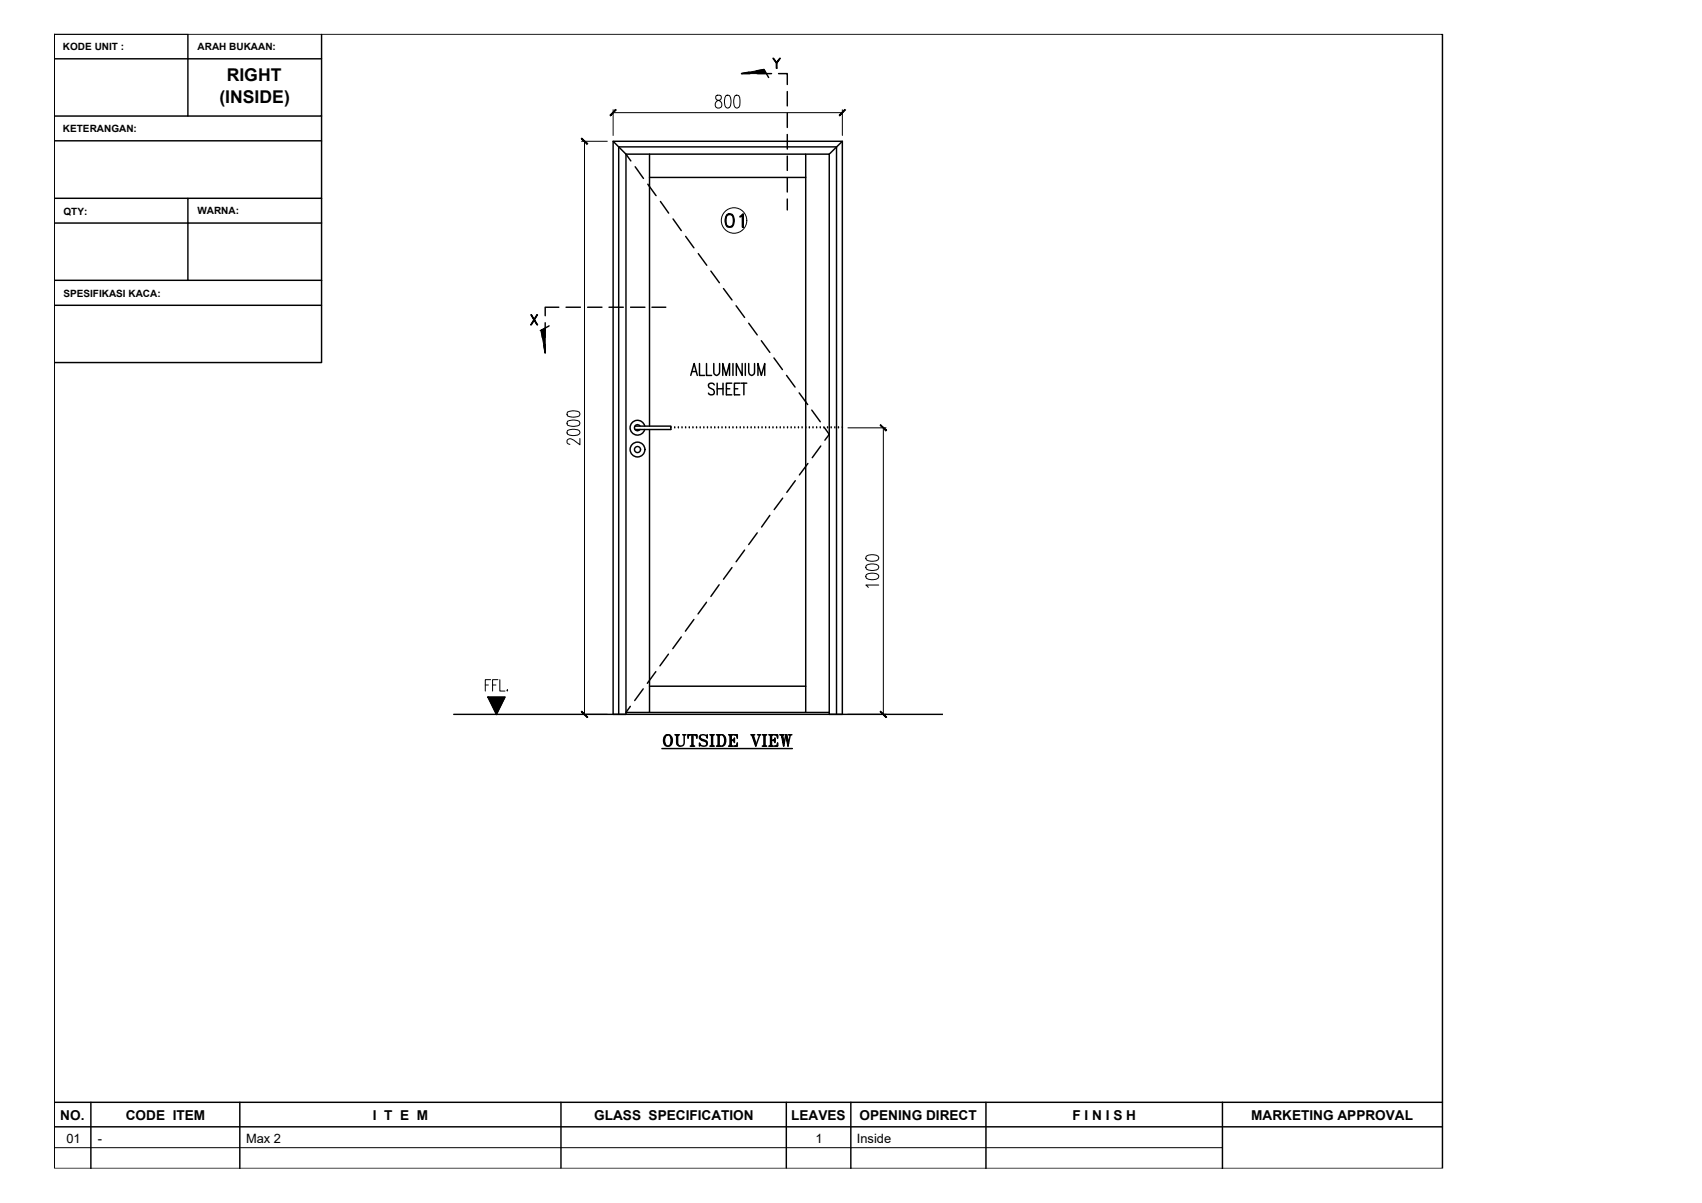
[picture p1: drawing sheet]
<svg xmlns="http://www.w3.org/2000/svg" width="297mm" height="210mm" viewBox="0 0 297 210" stroke-linecap="round" stroke-linejoin="round" font-family="sans-serif">
<!-- layer: 0 -->
<g fill="none" stroke="#000" stroke-width=".25">
<path d="M9.5 5.9h242.2v198h-242.2zM9.5 5.9h23.3v14.3h-23.3zM9.5 10.3h46.6M56.1 5.9v14.3h-23.3M9.5 24.6h46.6M9.5 38.9h46.6M32.8 34.6v14.3M56.1 20.2v14.4h-46.6M56.1 34.6v14.3M107 24.7l2.2 2.2 .9 1.2M110.9 29.1l1.4 2M113.1 32.1l1.4 2"/>
<path d="M113.4 26.9v47.5M113.4 31h27.2M115.3 35.2l1.4 2M117.5 38.2l1.4 2M140.6 26.9v97.4M147 24.7l-2.3 2.2M9.5 48.9h46.6M9.5 53.3h46.6M56.1 48.9v14.4h-46.6M119.7 41.2l1.4 2M121.9 44.3l1.4 2M124.1 47.3l1.4 2"/>
<path d="M126.3 50.3l1.4 2M128.5 53.4l1.4 2M130.7 56.4l1.5 2M132.9 59.5l1.5 2M110.8 74.4h6.3v.5h-6.3M111.7 74.3a.53 .53 0 0 0-.8-.1 .53 .53 0 0 0 0 .8 .53 .53 0 0 0 .8-.1M112.5 74.3a1.29 1.29 0 0 0-2-.7 1.29 1.29 0 0 0 0 2.1 1.29 1.29 0 0 0 2-.8M113.4 74.9v49.4M117.1 74.6h.1M117.8 74.6h.1M118.4 74.6h.1M119 74.6h.1"/>
<path d="M119.7 74.6h.1M120.3 74.6h.1M120.9 74.6h.1M121.6 74.6h.1M122.2 74.6h.1M122.8 74.6h.1M123.5 74.6h.1M124.1 74.6h.1M124.7 74.6h.1M125.4 74.6h.1M126 74.6h.1M126.6 74.6h.1"/>
<path d="M127.3 74.6h.1M127.9 74.6h.1M128.6 74.6h.1M129.2 74.6h.1M129.8 74.6h.1M130.5 74.6h.1M131.1 74.6h.1M131.7 74.6h.1M132.4 74.6h.1M133 74.6h.1M133.6 74.6h.1M134.3 74.6h.1"/>
<path d="M134.9 74.6h.1M135.1 62.5l1.5 2M135.5 74.6h.1M136.2 74.6h.1M136.8 74.6h.1M137.3 65.5l1.5 2M137.4 74.6h.1M138.1 74.6h.1M138.7 74.6h.1M139.3 74.6h.1M139.5 68.6l1.5 2M140 74.6h.1"/>
<path d="M140.6 74.6h.1M141.3 74.6h.1M141.7 71.6l1.5 2M141.9 74.6h.1M142.5 74.6h.1M143.2 74.6h.1M143.2 77.8l-1.4 2.1M143.8 74.6h.1M143.9 74.6l.8 1.2-.7 1M144.4 74.6h.1M145.1 74.6h.1M145.7 74.6h.1"/>
<path d="M146.3 74.6h.1M147 74.6h.1M127.7 99l-1.4 2.1M129.9 96l-1.4 2M132.2 93l-1.5 2M134.4 89.9l-1.5 2.1M136.6 86.9l-1.5 2M138.8 83.9l-1.5 2M141 80.9l-1.5 2M113.4 119.7h27.2M114.5 117.2l-1.5 2M116.7 114.1l-1.5 2.1"/>
<path d="M118.9 111.1l-1.5 2.1M121.1 108.1l-1.5 2M123.3 105.1l-1.5 2M125.5 102l-1.4 2.1M79.2 124.6h85.4M107 124.6v-99.9h40v99.9M108 124.6v-99h38v99M109.2 124.6v-97.7h35.5v97.7M110 123.2l-.8 1.1h35.5M112.3 120.2l-1.5 2M9.5 192.3h242.2M213.3 192.3v11.6"/>
<circle cx="111.3" cy="78.4" r="1.29"/>
<circle cx="111.3" cy="78.4" r=".53"/>
</g>
<!-- layer: Dim -->
<g fill="none" stroke="#000" stroke-width=".25">
<path d="M120.6 65.5l.5-2.1 .6 2.1M120.8 64.8h.7M122.1 63.4v2.1h.9M123.3 63.4v2.1h.9M124.6 63.4v1.5a.57 .57 0 0 0 .5 .6l.4-.3 .1-.3v-1.5M124.7 67.2a.52 .52 0 0 0-.8-.4 .52 .52 0 0 0-.1 .8l.6 .3a.54 .54 0 0 1 .1 .9 .54 .54 0 0 1-.9-.2M125.2 66.9v2M125.2 67.8h1M126.1 65.5v-2.1l.6 2.1 .6-2.1v2.1M126.2 66.9v2M126.8 67.8h.6M127.7 66.9h-.9v2h.9"/>
<path d="M127.9 63.4v2.1M128.2 67.8h.6M129.1 66.9h-.9v2h.9M129.3 66.9h1M129.5 63.4v2.1l-1-2.1v2.1M129.8 66.9v2M130.1 63.4v2.1M130.7 63.4v1.5a.57 .57 0 0 0 .6 .6l.3-.3 .1-1.8M132.3 65.5v-2.1l.6 2.1 .6-2.1v2.1"/>
</g>
<!-- layer: 0.Dms -->
<g fill="none" stroke="#000" stroke-width=".17">
<path d="M107 19.1v4.5M107 19.7h40M125 16.7a.54 .54 0 0 0 0 .6 .54 .54 0 0 0 .5 .2 .66 .66 0 0 1 .5 1 .66 .66 0 0 1-1.1 .1 .8 .8 0 0 1 .7-1.1 .45 .45 0 0 0 .3-.5 .45 .45 0 0 0-.4-.4zM126.7 16.7l.4-.1a1.08 1.08 0 0 1 .5 1.3l-.3 .8-.4 .2a1.78 1.78 0 0 1-.2-2.2zM128.3 16.7l.4-.1a1.01 1.01 0 0 1 .4 1.3v.5l-.2 .3-.4 .2a1.78 1.78 0 0 1-.2-2.2zM147 19.1v4.5M101.5 24.7h4.5M102 24.7v99.9M99 75.1a2.48 2.48 0 0 1 2.1 0l.1 .4a1.78 1.78 0 0 1-2.2 .2zM99 73.5a2.48 2.48 0 0 1 2.1 0l.1 .4a1.17 1.17 0 0 1-1.3 .5l-.9-.2zM99 71.9a2.48 2.48 0 0 1 2.1 0l.1 .4a1.17 1.17 0 0 1-1.3 .5l-.9-.2zM101.2 76.5v1.1l-1.1-.8a.71 .71 0 0 0-1.1 .1v.5l.5 .1"/>
<path d="M148 74.6h6.6M154.2 74.6v50M151.2 98.7a1.78 1.78 0 0 1 2.2 .2v.1a1.1 1.1 0 0 1-1.4 .5l-.8-.2zM151.2 97a1.78 1.78 0 0 1 2.2 .3v.1a1.1 1.1 0 0 1-1.4 .5l-.8-.2zM151.2 100.3a1.78 1.78 0 0 1 2.2 .2v.1a1.1 1.1 0 0 1-1.4 .5l-.8-.2zM153.4 102.1h-2.3l.4 .4M101.5 124.6h4.5M148 124.6h6.6"/>
</g>
<!-- layer: 0 -->
<g fill="#000" stroke="#000" stroke-width=".17">
<path d="M107.4 19.1l-.9 1.1 1.1-1zM107.4 19.1l-.9 1.1v-.1z"/>
<path d="M101.5 24.2l.9 1 .2-.1zM101.5 24.2v-.1l1.1 1z"/>
<path d="M147.4 19.1l-.9 1v.1zM147.4 19.1l.2 .1-1.1 1z"/>
<path d="M153.6 74.2l1 1 .1-.1zM153.6 74.2l.1-.1 1 1z"/>
<path d="M101.5 124.1v.1l1.1 .9zM101.5 124.2l1.1 .9-.2 .1z"/>
<path d="M153.7 124.1l-.1 .1 1.1 .9zM153.6 124.2l1.1 .9-.1 .1z"/>
</g>
<!-- layer: Text -->
<g fill="none" stroke="#000" stroke-width=".25">
<path d="M130.8 12.6l-1.4 .2h1.5M132 12.4l1.3-.3 .8 1.4M132.2 12.8h2.4M135.5 11l.7-.8-.6 .8v.9l-.1-.9-.6-.8 .7 .8M135.9 12.8h1.5v1.9M137.4 16v2.5M137.4 19.7v2.5M137.4 23.5v2.5M137.4 27.2v2.5M137.4 31v2.5M137.4 34.7v1.9M92.7 54.9l1.1 1.8z"/>
<path d="M93.7 54.9l-1 1.8zM95.2 56.3v2.6M95.8 56.9l-1.4 .7 .3 1.4M97.5 53.6h-2.3v1.5M98.8 53.6h2.5M102.6 53.6h2.5M106.3 53.6h2.5M110.1 53.6h2.5M113.8 53.6h2.4M95.2 60.1v1.5l-.3-1.3M85.2 121.6h2.9l-1.5 3zM115.5 130.6h22.8"/>
<path d="M116.1 128.5a1.2 1.2 0 0 0 0 1.4M116.2 128.3a.94 .94 0 0 1 1 .3 .94 .94 0 0 1 0 1.1 .8 .8 0 0 1-1 .4 .8 .8 0 0 1-.4-1.1l.1-.3zM116.5 128.2a1.2 1.2 0 0 0 0 2M116.7 128.2a1.26 1.26 0 0 1 0 2M117 128.5a1.2 1.2 0 0 1 0 1.4M117.8 128.2h.8M117.9 128.2l.2 .1M118 128.2l.1 .2M118.1 128.2v1.4a.66 .66 0 0 0 .7 .6 .66 .66 0 0 0 .6-.6v-1.3M118.2 128.3l.1 1.6M118.3 128.2v1.5l.1 .3 .2 .2M118.4 128.2l-.1 .2"/>
<path d="M118.5 128.2l-.2 .1M119.2 128.2h.5M119.2 128.2h.4M120.2 128.2l-.1 .6v-.6h1.5v.6l-.1-.6M120.3 128.2l-.2 .3M120.4 128.2l-.3 .2M120.5 130.2h.7M120.6 128.2l-.5 .1M120.8 128.2v2M120.8 130.1l-.2 .1M120.8 130l-.1 .2M120.8 128.3v1.8"/>
<path d="M120.9 128.2v2M120.9 130l.2 .2M120.9 130.1l.2 .1M121.1 128.2l.5 .1M121.3 128.2l.3 .2M121.4 128.2l.2 .3M122.2 128.8l.1 .2 .9 .3 .1 .3M122.3 128.3a.44 .44 0 0 0 .2 .7l.8 .3a.64 .64 0 0 1-.2 .9 .64 .64 0 0 1-.9-.3l-.1-.3v.6l.1-.3M123.3 128.5l.1-.3v.6a.76 .76 0 0 0-.6-.6 .76 .76 0 0 0-.7 .3v.3a1.46 1.46 0 0 0 1.1 .6l.1 .2-.1 .5M123.9 128.2h.8M123.9 130.2h.8M124 128.2l.2 .1"/>
<path d="M124.1 128.2l.1 .2M124.2 128.2v2M124.2 130.1l-.2 .1M124.2 130l-.1 .2M124.3 128.3v1.8M124.4 128.2v2M124.4 130l.1 .2M124.4 130.1l.2 .1M124.5 128.2l-.1 .2M124.6 128.2l-.2 .1M125 128.2h1a1.08 1.08 0 0 1 .7 1 1.08 1.08 0 0 1-.7 1h-1M125.1 128.2l.2 .1"/>
<path d="M125.3 128.2v.2M125.3 128.2v2M125.3 130.1l-.2 .1M125.3 130v.2M125.4 128.3v1.8M125.5 128.2v2M125.5 130l.1 .2M125.5 130.1l.2 .1M125.6 128.2l-.1 .2M125.7 128.2l-.2 .1M126 128.2a1.26 1.26 0 0 1 0 2M126.4 128.5a1.45 1.45 0 0 1 0 1.4"/>
<path d="M127.2 128.2h1.5v.6l-.1-.6M127.2 130.2h1.5v-.6l-.1 .6M127.2 128.2l.2 .1M127.3 128.2l.1 .2M127.4 128.2v2M127.4 130.1l-.2 .1M127.4 130l-.1 .2M127.5 128.3v1.8M127.6 128.2v2M127.6 129.2h.6M127.6 130l.1 .2M127.6 130.1l.2 .1"/>
<path d="M127.7 128.2l-.1 .2M127.8 128.2l-.2 .1M128.2 128.8v.8zM128.2 129l-.2 .2 .2 .1M128.2 129l-.4 .2 .4 .1M128.2 128.2l.5 .1M128.4 128.2l.3 .2M128.5 128.2l.2 .3M128.7 130.1l-.5 .1M128.7 130l-.3 .2M128.7 129.9l-.2 .3M131 128.2h.7"/>
<path d="M131.1 128.2l.2 .2M131.2 128.2l.7 2-.6-2M131.4 128.2l.6 1.7M131.5 128.2l-.1 .2M131.6 128.2l-.2 .1M132.2 128.2h.5M132.4 128.2h.3M132.6 128.3l-.7 1.9M133 128.2h.8M133 130.2h.8M133.1 128.2l.2 .1M133.3 128.2v.2"/>
<path d="M133.3 128.2v2M133.3 130.1l-.2 .1M133.3 130v.2M133.4 128.3v1.8M133.5 128.2v2M133.5 130l.1 .2M133.5 130.1l.2 .1M133.6 128.2l-.1 .2M133.7 128.2l-.2 .1M134.2 128.2h1.5v.6l-.1-.6M134.2 130.2h1.5v-.6l-.1 .6M134.3 128.2l.2 .1"/>
<path d="M134.4 128.2l.1 .2M134.5 128.2v2M134.5 130.1l-.2 .1M134.5 130l-.1 .2M134.6 128.3v1.8M134.6 129.2h.6M134.6 128.2v2M134.6 130l.2 .2M134.6 130.1l.3 .1M134.8 128.2l-.2 .2M134.9 128.2l-.3 .1M135.2 128.8v.8z"/>
<path d="M135.2 129l-.2 .2 .2 .1M135.2 129l-.3 .2 .3 .1M135.2 128.2l.5 .1M135.4 128.2l.3 .2M135.5 128.2l.2 .3M135.7 130.1l-.5 .1M135.7 130l-.3 .2M135.7 129.9l-.2 .3M136.1 128.2h.7M136.2 128.2l.3 .1M136.3 128.2l.2 .2M136.4 128.2l.4 2-.3-2"/>
<path d="M136.6 128.2l.2 1.5 .3-1.5M136.7 128.2l-.1 .2M136.8 128.2l-.2 .1M136.8 129.7v.5M137.1 128.2l.4 2-.3-2M137.1 128.2h.2l.3 1.5 .3-1.4M137.6 128.2h.6M137.6 129.7l-.1 .5M137.7 128.2h.4M9.5 196.6h242.2M15.9 192.3v11.6M41.9 192.3v11.6"/>
<path d="M97.9 192.3v11.6M137.2 192.3v11.6M148.5 192.3v11.6M172.1 192.3v11.6"/>
</g>
<g fill="#000" stroke="#000" stroke-width=".17">
<path d="M129.4 12.8l3.9-.7 .4 .7zM85.2 121.6h2.9l-1.5 3z"/>
<path d="M94.4 57.6l.8-.4v.4zM94.4 57.6l.8 4v-4z"/>
</g>
<path d="M84.7 119.5h.5M85.6 118.6h-.9v2M86 119.5h.6M86.9 118.6h-.9v2M87.2 118.6v2h.9M88.5 120.4v.2z" fill="none" stroke="#000" stroke-width=".17"/>
<!-- layer: Dim -->
<path d="M9.5 200.3h203.8" fill="none" stroke="#000" stroke-width=".17"/>
<text font-size="5.7" x="125.6" y="40.9">01</text>
<g font-size="3.1">
<text x="38.3" y="17.9">(INSIDE)</text>
<text x="39.6" y="14.2">RIGHT</text>
</g>
<g font-size="2.4">
<text x="10.5" y="195.3">NO.</text>
<text x="22" y="195.3">CODE ITEM</text>
<text x="65.1" y="195.3">I T E M</text>
<text x="103.7" y="195.3">GLASS SPECIFICATION</text>
<text x="138.1" y="195.3">LEAVES</text>
<text x="150" y="195.3">OPENING DIRECT</text>
<text x="187.2" y="195.3">F I N I S H</text>
<text x="218.4" y="195.3">MARKETING APPROVAL</text>
</g>
<g font-size="2.2">
<text x="11.6" y="199.4">01</text>
<text x="17" y="199.4">-</text>
<text x="43" y="199.4">Max 2</text>
<text x="142.3" y="199.4">1</text>
<text x="149.5" y="199.4">Inside</text>
</g>
<g font-size="1.7">
<text x="11" y="8.8">KODE UNIT :</text>
<text x="34.5" y="8.7">ARAH BUKAAN:</text>
<text x="11" y="23.1">KETERANGAN:</text>
<text x="11.1" y="37.4">QTY:</text>
<text x="34.4" y="37.4">WARNA:</text>
<text x="11.1" y="51.7">SPESIFIKASI KACA:</text>
</g>
</svg>
